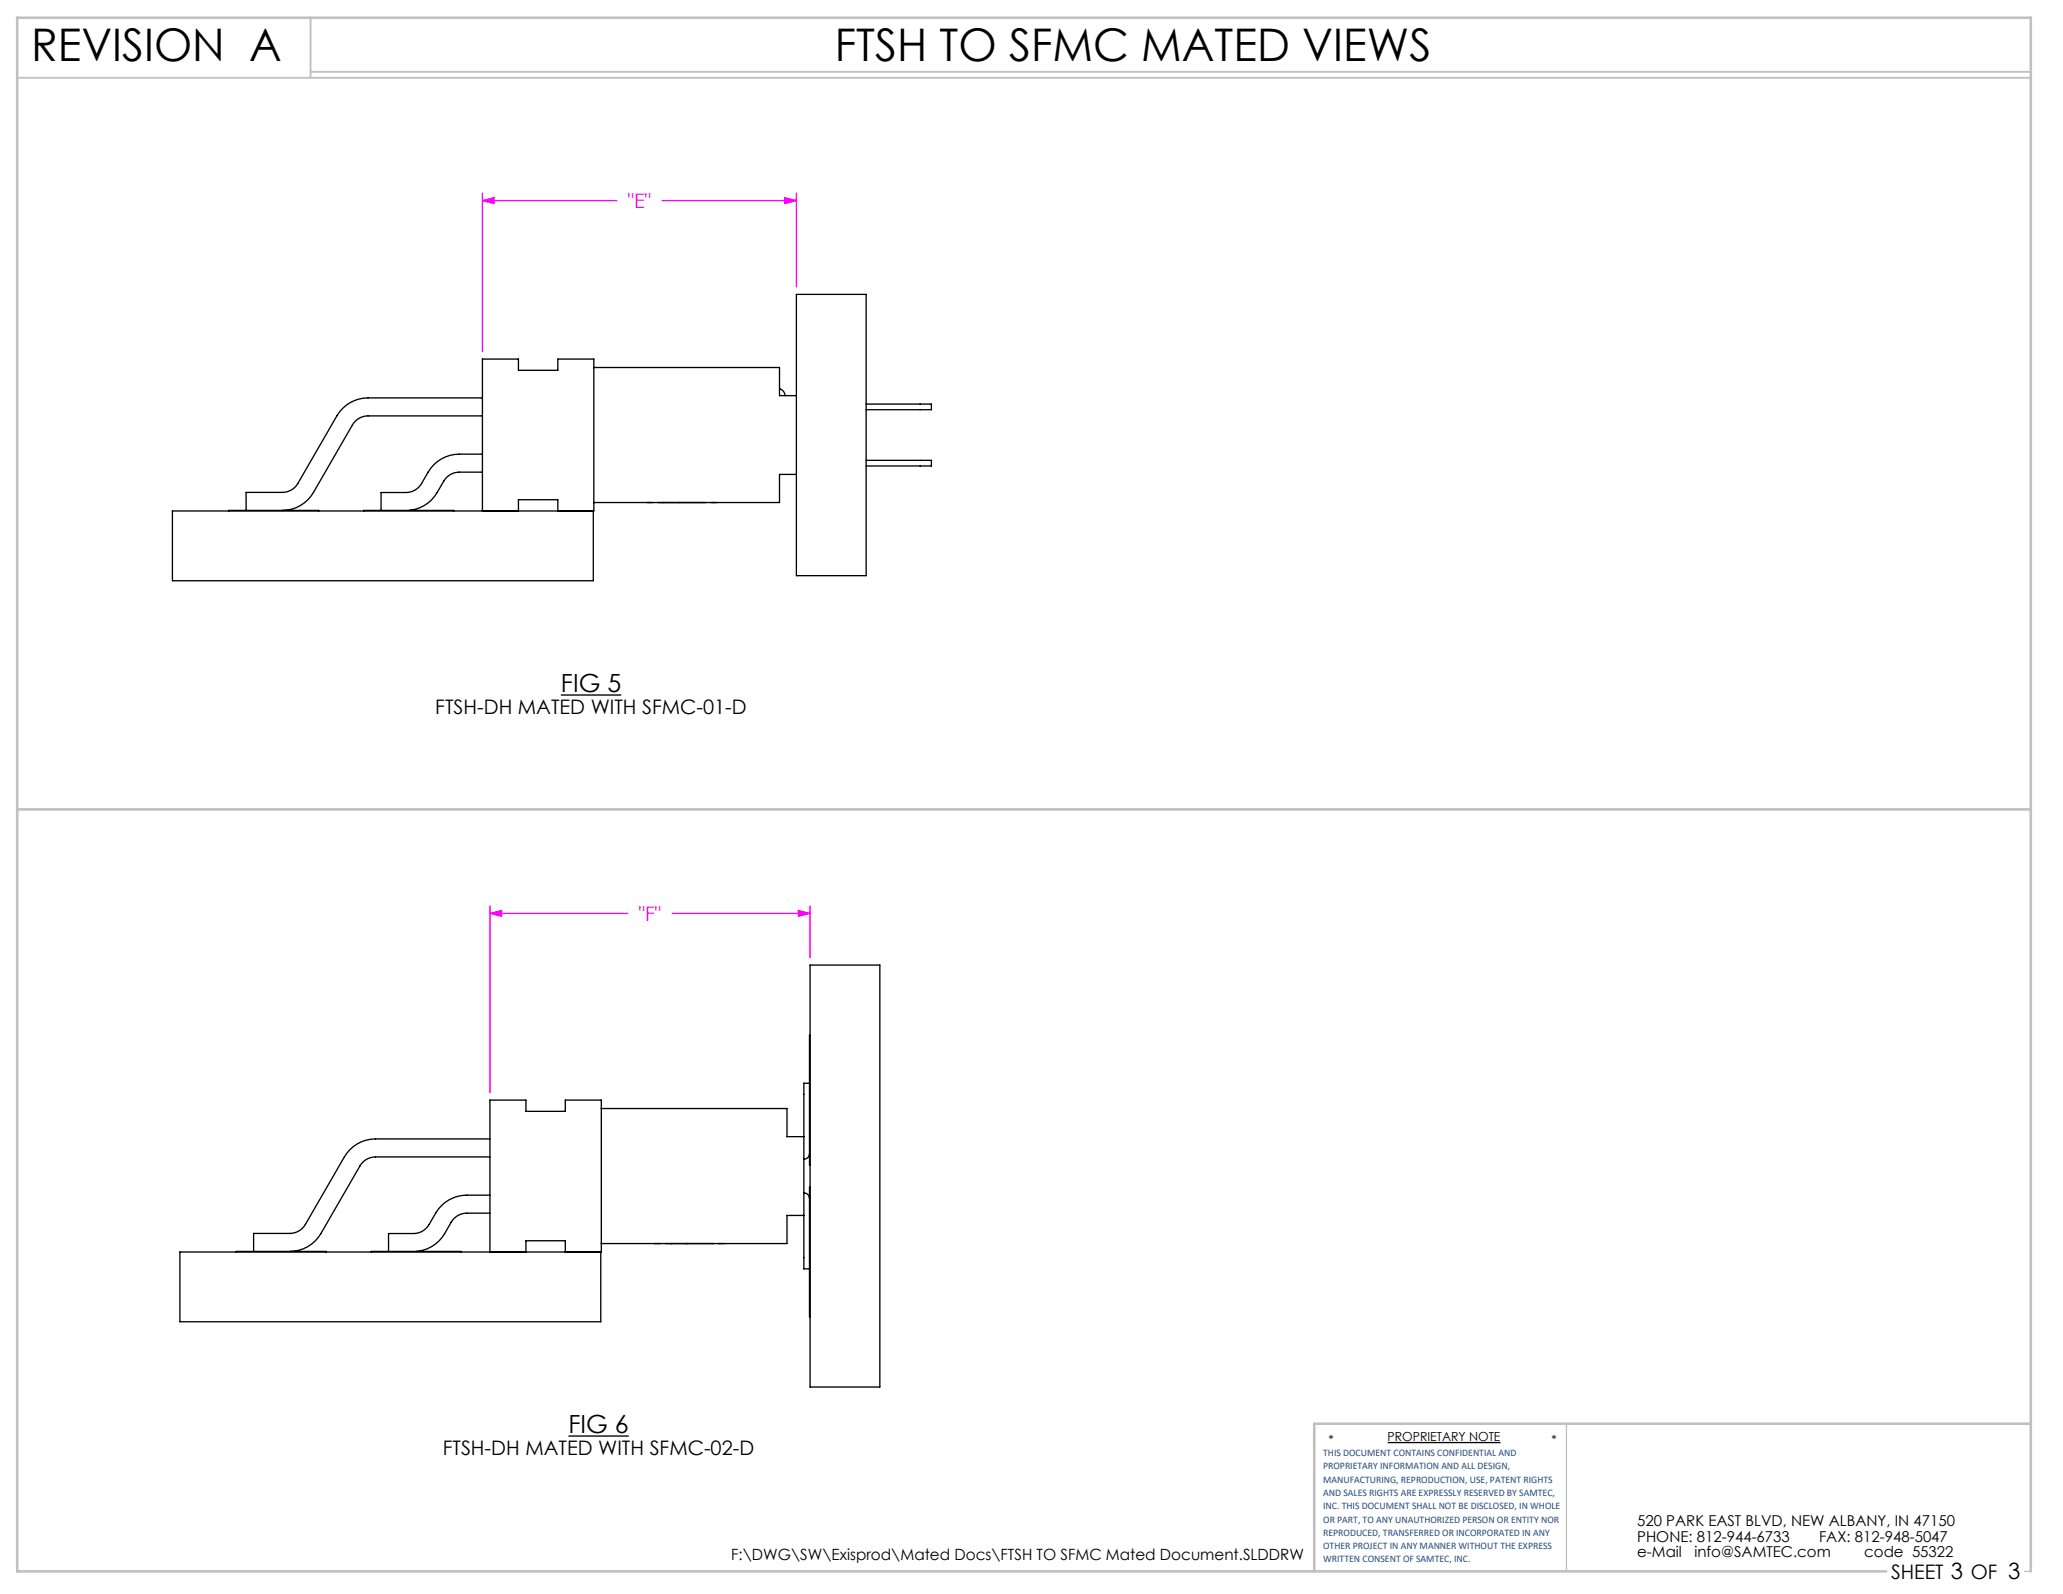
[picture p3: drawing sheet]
<svg xmlns="http://www.w3.org/2000/svg" width="279mm" height="216mm" viewBox="0 0 279 216" stroke-linecap="round" stroke-linejoin="round" font-family="sans-serif">
<path d="M76 94.1h8.1M77 194.5h8.2M187.9 195.4h15.3" fill="none" stroke="#000" stroke-width=".18"/>
<path d="M212.2 192.8v20M274.2 212.8h.8" fill="none" stroke="#c0c0c0" stroke-width=".18"/>
<path d="M2.3 10.5h272.7M42.1 2.4v8.1M42.1 9.7h232.9" fill="none" stroke="#c0c0c0" stroke-width=".25"/>
<path d="M2.3 109.6h272.7M275 192.8h-97v20M255.5 212.8h-253.2v-210.4h272.7v210.4" fill="none" stroke="#c0c0c0" stroke-width=".35"/>
<path d="M65.3 27.2l1.6-.4v.8zM65.3 26.2v21.4M65.3 27.2h18.2M89.7 27.2h18.2M106.3 26.8l1.6 .4-1.6 .4zM107.9 26.2v12.7M66.4 123.7l1.5-.4v.8zM66.4 122.7v25.3M66.4 123.7h18.6M91 123.7h18.7M108.1 123.3l1.6 .4-1.6 .4zM109.7 122.7v7" fill="none" stroke="#f0f" stroke-width=".18"/>
<path d="M65.3 27.2l1.6-.4v.8zM106.3 26.8l1.6 .4-1.6 .4zM66.4 123.7l1.5-.4v.8zM108.1 123.3l1.6 .4-1.6 .4z" fill="#f0f"/>
<g fill="none" stroke="#000" stroke-width=".18">
<path d="M107.9 39.9h9.4v38.1h-9.4zM65.3 56.3h-15.5a2.44 2.44 0 0 0-2.1 1.3l-5.2 9.1a4.9 4.9 0 0 1-4.3 2.4M65.3 53.9h-15.5a4.9 4.9 0 0 0-4.2 2.4l-5.3 9.2a2.44 2.44 0 0 1-2.1 1.2h-4.9v2.4M80.4 49.8h25.2v3.8h2.3M105.6 52.6l.6 .5 .1 .5M117.3 54.7h8.8v.8h-8.8M31 69.2v-.1h12.2v.1M49.3 69.2v-.1h12.2v.1M65.3 64h-3.1a2.44 2.44 0 0 0-2.1 1.2 7 7 0 0 1-2.7 3.3 4.9 4.9 0 0 1-2 .6M65.3 61.5h-3.1a4.9 4.9 0 0 0-4.2 2.5l-.9 1.5a2.44 2.44 0 0 1-2.1 1.2h-3.4v2.4M65.3 69.2v-20.6h4.9v1.6h5.3v-1.6h4.9v20.6h-57v9.5h57v-9.5M70.2 69.2v-1.5h5.3v1.5"/>
<path d="M87.6 68.1h.1M88.4 68.1h.1M89.2 68.1h.1M89.9 68.1h.1M92 68.1h.1M95.6 68.1h.1M96.3 68.1h.1M97.1 68.1h.1M107.9 64.3h-2.3v3.8h-25.2M117.3 62.4h8.8v.7h-8.8M109.7 130.7h9.5v57.2h-9.5zM66.4 154.3h-15.5a4.9 4.9 0 0 0-4.3 2.4l-5.2 9.1a2.44 2.44 0 0 1-2.2 1.3h-4.9v2.4"/>
<path d="M66.4 156.7h-15.5a2.44 2.44 0 0 0-2.1 1.2l-5.3 9.2a4.9 4.9 0 0 1-4.3 2.4M81.4 150.1h25.2v3.9h2.3M109.6 146.7h-.7v25.2h.7M109.6 156.2a.76 .76 0 0 1-.7 .8M109.7 140.2h-.1v17.6h.1M32 169.6v-.1h12.2v.1M50.3 169.6v-.1h12.2v.1M66.4 161.9h-3.2a4.9 4.9 0 0 0-4.2 2.4l-.9 1.6a2.44 2.44 0 0 1-2.1 1.2h-3.4v2.4M66.4 164.3h-3.2a2.44 2.44 0 0 0-2.1 1.2 7 7 0 0 1-2.7 3.4 4.9 4.9 0 0 1-2 .6M66.4 169.6v-20.6h4.8v1.5h5.4v-1.5h4.8v20.6h-57v9.4h57v-9.4M71.2 169.6v-1.5h5.4v1.5M88.7 168.4h.1"/>
<path d="M89.4 168.4h.1M90.2 168.4h.1M90.9 168.4h.1M93 168.4h.1M96.6 168.4h.1M97.3 168.4h.1M98.1 168.4h.1M108.9 161.6a.76 .76 0 0 1 .7 .7M108.9 164.6h-2.3v3.8h-25.2M109.7 160.8h-.1v17.5h.1"/>
</g>
<g font-size="6.1">
<text x="4.2" y="8.2">REVISION A</text>
<text x="113.1" y="8.3">FTSH TO SFMC MATED VIEWS</text>
</g>
<g font-size="3.4">
<text x="76" y="93.8">FIG 5</text>
<text x="77" y="194.1">FIG 6</text>
</g>
<g font-size="2.7" fill="#f0f">
<text x="85" y="28.2">&quot;E&quot;</text>
<text x="86.5" y="124.7">&quot;F&quot;</text>
</g>
<g font-size="2.7">
<text x="59" y="96.7">FTSH-DH MATED WITH SFMC-01-D</text>
<text x="60" y="197.1">FTSH-DH MATED WITH SFMC-02-D</text>
<text x="256.1" y="213.9">SHEET 3 OF 3</text>
</g>
<text font-size="2.1" x="99" y="211.3">F:\DWG\SW\Exisprod\Mated Docs\FTSH TO SFMC Mated Document.SLDDRW</text>
<g font-size="2">
<text x="221.7" y="206.6">520 PARK EAST BLVD, NEW ALBANY, IN 47150</text>
<text x="221.7" y="208.8">PHONE: 812-944-6733</text>
<text x="246.4" y="208.8">FAX: 812-948-5047</text>
<text x="221.7" y="211">e-Mail</text>
<text x="229.5" y="211">info@SAMTEC.com</text>
<text x="252.5" y="211">code 55322</text>
</g>
<g font-size="1.7">
<text x="179.9" y="195.6">*</text>
<text x="187.9" y="195.2">PROPRIETARY NOTE</text>
<text x="210.1" y="195.6">*</text>
</g>
<g font-size="1.4" fill="#1f497d">
<text x="179.2" y="197.2">THIS DOCUMENT CONTAINS CONFIDENTIAL AND</text>
<text x="179.2" y="199">PROPRIETARY INFORMATION AND ALL DESIGN,</text>
<text x="179.2" y="200.8">MANUFACTURING, REPRODUCTION, USE, PATENT RIGHTS</text>
<text x="179.2" y="202.6">AND SALES RIGHTS ARE EXPRESSLY RESERVED BY SAMTEC,</text>
<text x="179.2" y="204.4">INC. THIS DOCUMENT SHALL NOT BE DISCLOSED, IN WHOLE</text>
<text x="179.2" y="206.2">OR PART, TO ANY UNAUTHORIZED PERSON OR ENTITY NOR</text>
<text x="179.2" y="208">REPRODUCED, TRANSFERRED OR INCORPORATED IN ANY</text>
<text x="179.2" y="209.8">OTHER PROJECT IN ANY MANNER WITHOUT THE EXPRESS</text>
<text x="179.2" y="211.6">WRITTEN CONSENT OF SAMTEC, INC.</text>
</g>
</svg>
